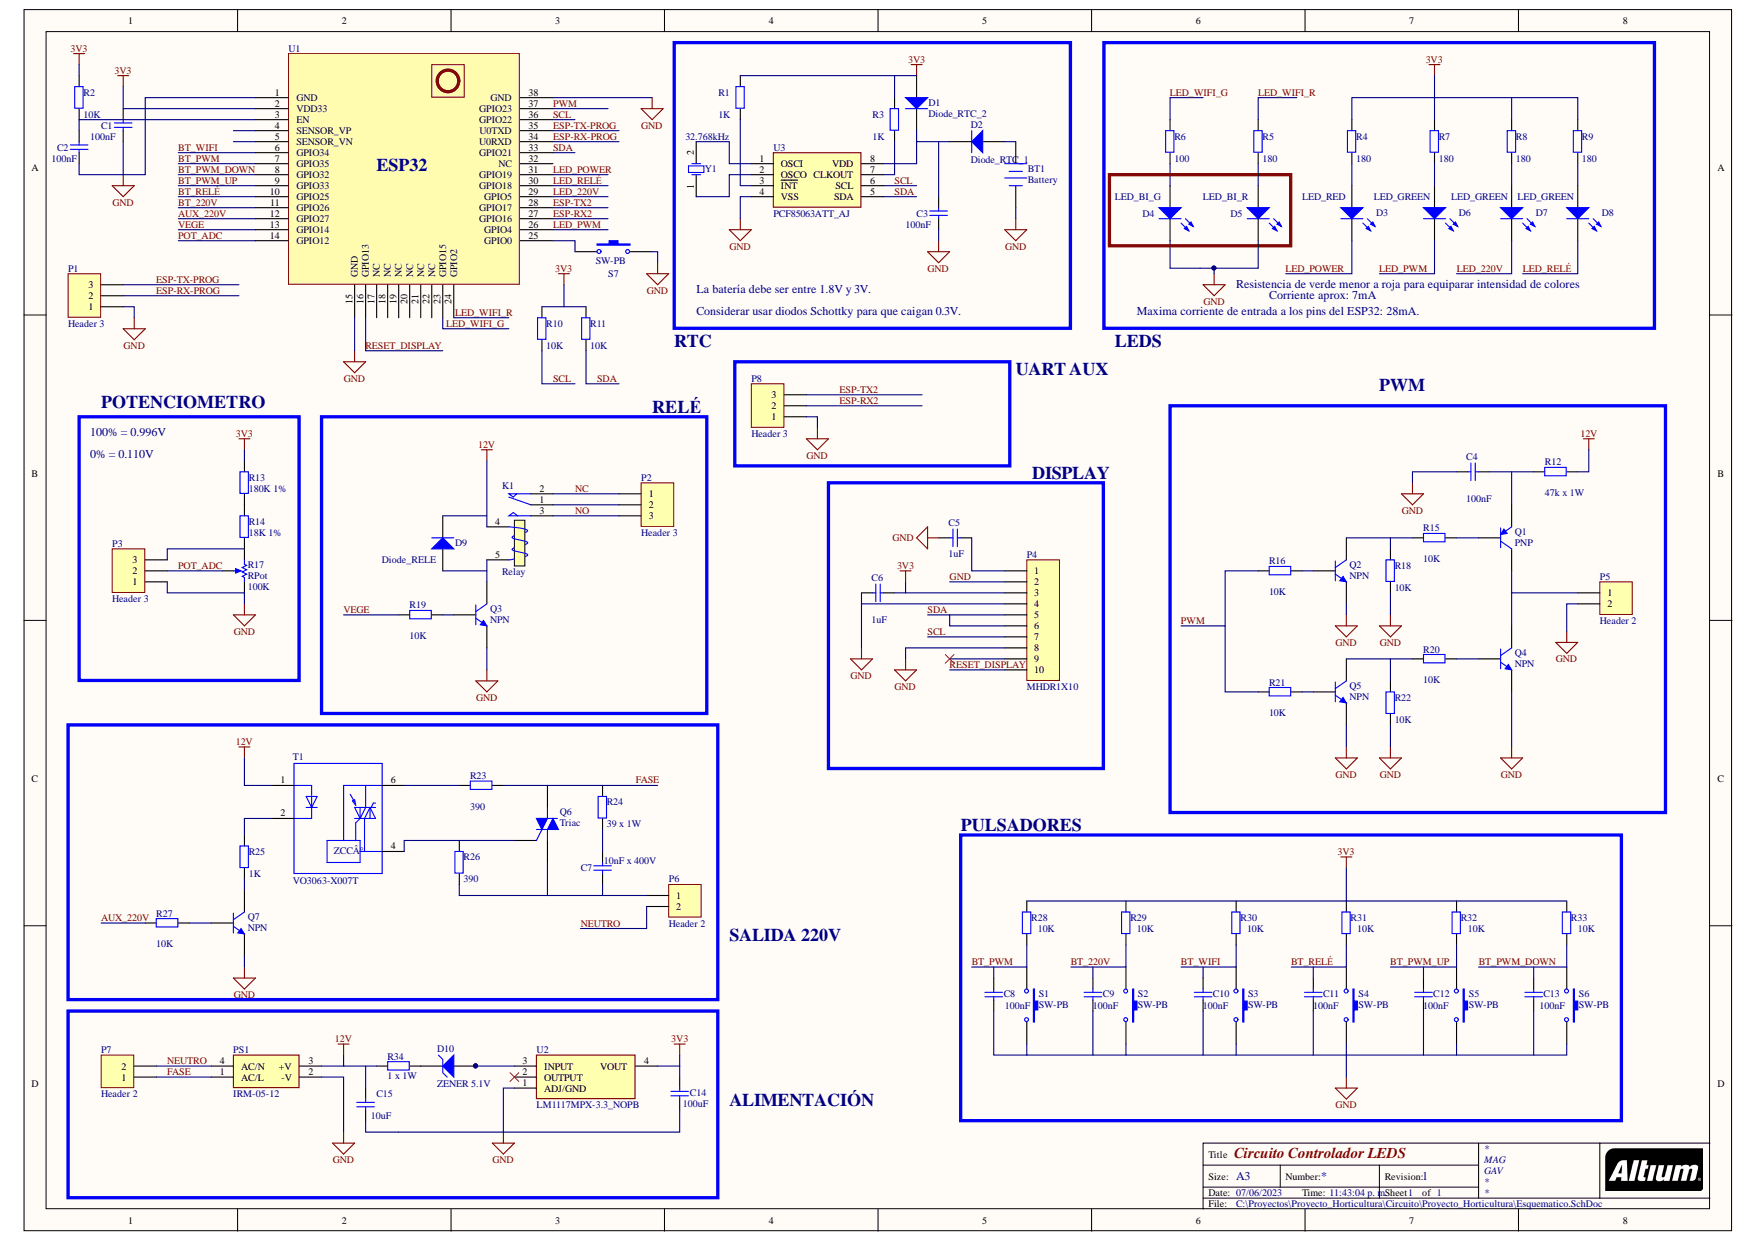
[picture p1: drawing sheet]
# Altium schematic sheet Esquematico.SchDoc: Circuito Controlador LEDS
size A3; Date: 25/05/2023; CheckedBy: GAV; Author: MAG; Address1: MAG; Address2: GAV; Revision: 1; SheetNumber: 1; SheetTotal: 1

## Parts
BT1  Battery  [BAT-2]
C1  value 100nF  [RAD-0.3]  (hidden comment: Capacitor 100nF)
C2  value 100nF  [RAD-0.3]  (hidden comment: Capacitor 100nF)
C3  value 100nF  [RAD-0.3]  (hidden comment: Capacitor 100nF)
C4  value 100nF  [RAD-0.3]  (hidden comment: Capacitor 100nF)
C5  value 1uF  [RAD-0.3]  (hidden comment: Capacitor 1uF)
C6  value 1uF  [RAD-0.3]  (hidden comment: Capacitor 1uF)
C7  value 10nF x 400V  [RAD-0.3]  (hidden comment: Capacitor 10nF)
C8  value 100nF  [RAD-0.3]  (hidden comment: Capacitor 100nF)
C9  value 100nF  [RAD-0.3]  (hidden comment: Capacitor 100nF)
C10  value 100nF  [RAD-0.3]  (hidden comment: Capacitor 100nF)
C11  value 100nF  [RAD-0.3]  (hidden comment: Capacitor 100nF)
C12  value 100nF  [RAD-0.3]  (hidden comment: Capacitor 100nF)
C13  value 100nF  [RAD-0.3]  (hidden comment: Capacitor 100nF)
C14  value 100uF  [RAD-0.3]  (hidden comment: Capacitor 100uF)
C15  value 10uF  [RAD-0.3]  (hidden comment: Capacitor 10uF)
D1  Diode_RTC_2  [SMC]
D2  Diode_RTC_1  [SMC]
D3  LED_RED  [LED-0]
D4  LED_BI_G  [LED-0]
D5  LED_BI_R  [LED-0]
D6  LED_GREEN  [LED-0]
D7  LED_GREEN  [LED-0]
D8  LED_GREEN  [LED-0]
D9  Diode_RELE  [SMC]
D10  ZENER 5.1V  [DIODE-0.7]
K1  Relay  [MODULE5B]
P1  Header 3  [HDR1X3]
P2  Header 3  [HDR1X3]
P3  Header 3  [HDR1X3]
P4  MHDR1X10  [MHDR1X10]
P5  Header 2  [HDR1X2]
P6  Header 2  [HDR1X2]
P7  Header 2  [HDR1X2]
P8  Header 3  [HDR1X3]
PS1  IRM-05-12  [IRM0524]
Q1  PNP  [SOT-23B_L]
Q2  NPN  [TO-226-AA]
Q3  NPN  [TO-226-AA]
Q4  NPN  [TO-226-AA]
Q5  NPN  [TO-226-AA]
Q6  Triac  [369-03]
Q7  NPN  [TO-226-AA]
R1  value 1K  [AXIAL-0.4]  (hidden comment: Resistor 1k)
R2  value 10K  [AXIAL-0.4]  (hidden comment: Resistor 10k)
R3  value 1K  [AXIAL-0.4]  (hidden comment: Resistor 1k)
R4  value 180  [AXIAL-0.4]  (hidden comment: Resistor 100)
R5  value 180  [AXIAL-0.4]  (hidden comment: Resistor 50)
R6  value 100  [AXIAL-0.4]  (hidden comment: Resistor 100)
R7  value 180  [AXIAL-0.4]  (hidden comment: Resistor 100)
R8  value 180  [AXIAL-0.4]  (hidden comment: Resistor 100)
R9  value 180  [AXIAL-0.4]  (hidden comment: Resistor 100)
R10  value 10K  [AXIAL-0.4]  (hidden comment: Resistor 10k)
R11  value 10K  [AXIAL-0.4]  (hidden comment: Resistor 10k)
R12  value 47k x 1W  [AXIAL-0.4]  (hidden comment: Resistor 47k)
R13  value 180K 1%  [AXIAL-0.4]  (hidden comment: Resistor 180k)
R14  value 18K 1%  [AXIAL-0.4]  (hidden comment: Resistor 18k 1%)
R15  value 10K  [AXIAL-0.4]  (hidden comment: Resistor 10k)
R16  value 10K  [AXIAL-0.4]  (hidden comment: Resistor 10k)
R17  RPot  value 100K  [VR5]
R18  value 10K  [AXIAL-0.4]  (hidden comment: Resistor 10k)
R19  value 10K  [AXIAL-0.4]  (hidden comment: Resistor 10k)
R20  value 10K  [AXIAL-0.4]  (hidden comment: Resistor 10k)
R21  value 10K  [AXIAL-0.4]  (hidden comment: Resistor 10k)
R22  value 10K  [AXIAL-0.4]  (hidden comment: Resistor 10k)
R23  value 390  [AXIAL-0.4]  (hidden comment: Resistor 390)
R24  value 39 x 1W  [AXIAL-0.4]  (hidden comment: Resistor 39)
R25  value 1K  [AXIAL-0.4]  (hidden comment: Resistor 1k)
R26  value 390  [AXIAL-0.4]  (hidden comment: Resistor 390)
R27  value 10K  [AXIAL-0.4]  (hidden comment: Resistor 10k)
R28  value 10K  [AXIAL-0.4]  (hidden comment: Resistor 10k)
R29  value 10K  [AXIAL-0.4]  (hidden comment: Resistor 10k)
R30  value 10K  [AXIAL-0.4]  (hidden comment: Resistor 10k)
R31  value 10K  [AXIAL-0.4]  (hidden comment: Resistor 10k)
R32  value 10K  [AXIAL-0.4]  (hidden comment: Resistor 10k)
R33  value 10K  [AXIAL-0.4]  (hidden comment: Resistor 10k)
R34  value 1 x 1W  [AXIAL-0.4]  (hidden comment: Resistor 1)
S1  SW-PB  [SPST-2]
S2  SW-PB  [SPST-2]
S3  SW-PB  [SPST-2]
S4  SW-PB  [SPST-2]
S5  SW-PB  [SPST-2]
S6  SW-PB  [SPST-2]
S7  SW-PB  [SPST-2]
T1  VO3063-X007T  [SOIC254P1030X460-6N]
U1  ESP32-WROOM-UE32  (value not drawn)
U2  LM1117MPX-3.3_NOPB  [SOT230P700X180-4N]
U3  PCF85063ATT_AJ  [SOP65P490X110-8N]
Y1  32.768kHz  [R38]

## Blocks framed on the sheet
PWM: C4 P5 Q1 Q2 Q4 Q5 R12 R15 R16 R18 R20-R22
POTENCIOMETRO: P3 R13 R14 R17
RELÉ: D9 K1 P2 Q3 R19
DISPLAY: C5 C6 P4
PULSADORES: C8-C13 R28-R33 S1-S6

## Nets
3V3: C1.2 C6.1 C14.2 D1.1(A) P4.3 R1.2 R2.1 R3.2 R4.2 R7.2 R8.2 R9.2 R10.1 R11.1 R13.1 R28.2 R29.2 R30.2 R31.2 R32.2 R33.2 U1.2(VDD33) U2.4(VOUT)
12V: C15.2 D9.2(K) K1.4(T1) PS1.3(+V) R12.2 R34.1 T1.1(A)
GND: BT1.2(-) C1.1 C2.1 C3.1 C4.1 C5.2 C6.2 C8.1 C9.1 C10.1 C11.1 C12.1 C13.1 C14.1 C15.1 D4.2(K) D5.2(K) P1.1 P3.1 P4.2 P4.4 P4.8 P5.2 P8.1 PS1.2(-V) Q2.3(E) Q3.3(E) Q4.3(E) Q5.3(E) Q7.3(E) R17.2(BOT) R18.1 R22.1 S1.2 S2.2 S3.2 S4.2 S5.2 S6.2 S7.2 U1.1(GND) U1.15(GND) U1.38(GND) U2.1(ADJ/GND) U3.4(VSS)
AUX_220V: R27.2 U1.12(GPIO27)
BT_220V: C9.2 R29.1 S2.1 U1.11(GPIO26)
BT_PWM: C8.2 R28.1 S1.1 U1.7(GPIO35)
BT_PWM_DOWN: C13.2 R33.1 S6.1 U1.8(GPIO32)
BT_PWM_UP: C12.2 R32.1 S5.1 U1.9(GPIO33)
BT_RELÉ: C11.2 R31.1 S4.1 U1.10(GPIO25)
BT_WIFI: C10.2 R30.1 S3.1 U1.6(GPIO34)
ESP-RX2: P8.2 U1.27(GPIO16)
ESP-RX-PROG: P1.2 U1.34(U0RXD)
ESP-TX2: P8.3 U1.28(GPIO17)
ESP-TX-PROG: P1.3 U1.35(U0TXD)
FASE: P7.1 PS1.1(AC/L) Q6.2(M2) R23.1 R24.2
LED_220V: D7.2(K) U1.29(GPIO5)
LED_POWER: D3.2(K) U1.31(GPIO19)
LED_PWM: D6.2(K) U1.26(GPIO4)
LED_RELÉ: D8.2(K) U1.30(GPIO18)
LED_WIFI_G: R6.2 U1.23(GPIO15)
LED_WIFI_R: R5.2 U1.24(GPIO2)
NC: K1.2(NC) P2.1
NEUTRO: P6.2 P7.2 PS1.4(AC/N)
NO: K1.3(NO) P2.3
POT_ADC: P3.2 R17.3(TAP) U1.14(GPIO12)
PWM: R16.1 R21.1 U1.37(GPIO23)
RESET_DISPLAY: P4.10 U1.16(GPIO13)
SCL: P4.7 R10.2 U1.36(GPIO22) U3.6(SCL)
SDA: P4.5 P4.6 R11.2 U1.33(GPIO21) U3.5(SDA)
VEGE: R19.2 U1.13(GPIO14)
NetBT1_1: BT1.1(+) D2.1(A)
NetC2_2: C2.2 R2.2 U1.3(EN)
NetC3_2: C3.2 D1.2(K) D2.2(K) U3.8(VDD)
NetC4_2: C4.2 Q1.3(E) R12.1
NetC5_1: C5.1 P4.1
NetC7_1: C7.1 P6.1 Q6.1(M1) R26.2
NetC7_2: C7.2 R24.1
NetD3_1: D3.1(A) R4.1
NetD4_1: D4.1(A) R6.1
NetD5_1: D5.1(A) R5.1
NetD6_1: D6.1(A) R7.1
NetD7_1: D7.1(A) R8.1
NetD8_1: D8.1(A) R9.1
NetD9_1: D9.1(A) K1.5(T2) Q3.1(C)
NetD10_1: D10.1(A) U2.3(INPUT)
NetD10_2: D10.2(K) R34.2
NetK1_1: K1.1(COM) P2.2
NetP3_3: P3.3 R14.2 R17.1(TOP)
NetP5_1: P5.1 Q1.1(C) Q4.1(C)
NetQ1_2: Q1.2(B) R15.2
NetQ2_1: Q2.1(C) R15.1 R18.2
NetQ2_2: Q2.2(B) R16.2
NetQ3_2: Q3.2(B) R19.1
NetQ4_2: Q4.2(B) R20.2
NetQ5_1: Q5.1(C) R20.1 R22.2
NetQ5_2: Q5.2(B) R21.2
NetQ6_3: Q6.3(G) R26.1 T1.4(MT1)
NetQ7_1: Q7.1(C) R25.1
NetQ7_2: Q7.2(B) R27.1
NetR1_1: R1.1 U3.3(~{INT})
NetR3_1: R3.1 U3.7(CLKOUT)
NetR13_2: R13.2 R14.1
NetR23_2: R23.2 T1.6(MT2)
NetR25_2: R25.2 T1.2(C)
NetS7_1: S7.1 U1.25(GPIO0)
NetU3_1: U3.1(OSCI) Y1.2(OSC2)
NetU3_2: U3.2(OSCO) Y1.1(OSC1)

Not connected (* = marked no-connect by the designer): P4 9*; U1 4(SENSOR_VP) 5(SENSOR_VN) 17(NC) 18(NC) 19(NC) 20(NC) 21(NC) 22(NC) 32(NC); U2 2(OUTPUT)*

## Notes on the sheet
- (near U1) ESP32
- La batería debe ser entre 1.8V y 3V.
- Considerar usar diodos Schottky para que caigan 0.3V.
- Maxima corriente de entrada a los pins del ESP32: 28mA.
- Resistencia de verde menor a roja para equiparar intensidad de colores
- Corriente aprox: 7mA
- RTC
- UART AUX
- LEDS
- 100% = 0.996V
- 0% = 0.110V
- SALIDA 220V
- ALIMENTACIÓN
